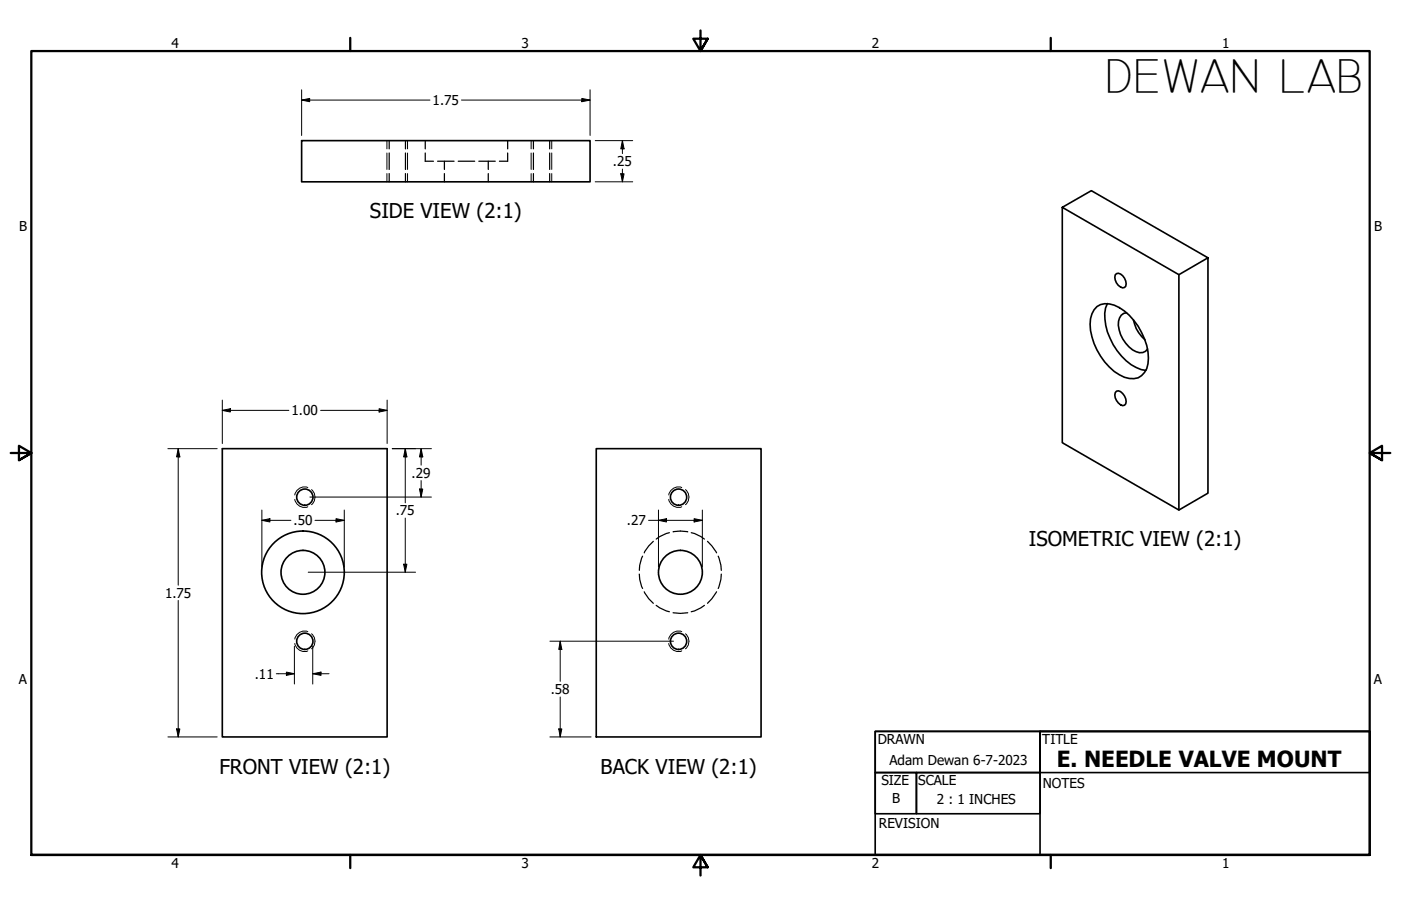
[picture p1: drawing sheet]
<svg xmlns="http://www.w3.org/2000/svg" width="432mm" height="279mm" viewBox="0 0 432 279" stroke-linecap="round" stroke-linejoin="round" font-family="sans-serif">
<!-- layer: Hidden (ANSI) -->
<g fill="none" stroke="#000" stroke-width=".38">
<path d="M120 43.4v2.5M120 47.2v5.1M120 53.5v2.6M125 43.4v2.5M125 47.2v5.1M125 53.5v2.6M131.1 47.2v2.5h2.5M131.1 43.4v2.5M134.9 49.7h5.1M137 49.7v2.6M137 53.5v2.6M141.2 49.7h5.1"/>
<path d="M147.6 49.7h5.1M150.5 49.7v2.6M150.5 53.5v2.6M156.5 47.2v2.5h-2.6M156.5 43.4v2.5M164.4 43.4v2.5M164.4 47.2v5.1M164.4 53.5v2.6M169.4 43.4v2.5M169.4 47.2v5.1M169.4 53.5v2.6M197 177l.2 1.7 .9 2.8"/>
<path d="M198.1 171.5l-.9 2.8-.2 1.6M201.4 166.9l-1.4 1.4-1.4 2.2M206.3 164.3l-3 1.2-1.1 .7M207.5 164a10.1 10.1 0 0 1 4.5 0M213 164.3l3 1.2 1.1 .7M218.1 166.9l1.3 1.4 1.5 2.2M221.4 171.5l.8 2.8 .1 1.6M222.3 177l-.1 1.7-.8 2.8M198.6 182.5l1.4 2.2 1.4 1.4M202.2 186.7l1.1 .8 3 1.2M207.5 189l2.2 .2 2.3-.2M217.1 186.7l-1.1 .8-3 1.2"/>
<path d="M220.9 182.5l-1.5 2.2-1.3 1.4"/>
</g>
<!-- layer: Hidden Narrow (ANSI) -->
<g fill="none" stroke="#000" stroke-width=".31">
<path d="M119.3 43.4v2.5M119.3 47.2v5.1M119.3 53.5v2.6M125.6 43.4v2.5M125.6 47.2v5.1M125.6 53.5v2.6M163.7 43.4v2.5M163.7 47.2v5.1M163.7 53.5v2.6M170.1 43.4v2.5M170.1 47.2v5.1M170.1 53.5v2.6"/>
<path d="M90.9 154a2.97 2.97 0 0 0 4 2.3M94.9 150.4a2.97 2.97 0 0 0-4 2.3M96 151a3 3 0 0 1 0 4.6M206.1 154a2.97 2.97 0 0 0 4 2.3M210.1 150.4a2.97 2.97 0 0 0-4 2.3M211.3 151a3 3 0 0 1 0 4.6M90.9 198.4a2.97 2.97 0 0 0 4 2.3M94.9 194.8a2.97 2.97 0 0 0-4 2.3M96 195.5a3 3 0 0 1 0 4.6M206.1 198.4a2.97 2.97 0 0 0 4 2.3M210.1 194.8a2.97 2.97 0 0 0-4 2.3M211.3 195.5a3 3 0 0 1 0 4.6"/>
</g>
<!-- layer: Visible (ANSI) -->
<g fill="none" stroke="#000" stroke-width=".51">
<path d="M93 43.4h88.9v12.7h-88.9zM327.4 63.9v72.6l35.9 20.8 9-5.2v-72.6l-9 5.2-35.9-20.8 9-5.1 35.9 20.7M338.1 94.6a6 6 0 0 1 6.9 .3 19.3 19.3 0 0 1 8.8 17.2 5.1 5.1 0 0 1-7.3 4.2 19.1 19.1 0 0 1-10.4-14.4 8.2 8.2 0 0 1 2-7.3zM341.3 93.6a11 11 0 0 0 0 8.8 18.2 18.2 0 0 0 10.4 11.6l1.5 .2M344.1 84.4a2.46 2.46 0 0 1 2.9 2.3v1.6l-.4 .3a2.52 2.52 0 0 1-2.9-2.2v-1.6zM347.2 96.5a3.1 3.1 0 0 0-2.5 3.8 9.8 9.8 0 0 0 6.5 8.5l1-.1 .9-.4 .6-.7M349.3 98.6a10.5 10.5 0 0 0 3.6 6.2M363.3 84.7v72.6M68.5 138.4h50.8v88.9h-50.8zM183.8 138.4h50.8v88.9h-50.8zM344.1 120.7a2.14 2.14 0 0 1 2.5 1.4 2.2 2.2 0 0 1 0 2.9 2.52 2.52 0 0 1-2.9-2.3v-1.6z"/>
<circle cx="93.9" cy="153.3" r="2.51"/>
<circle cx="209.1" cy="153.3" r="2.51"/>
<circle cx="93.4" cy="176.5" r="6.8"/>
<circle cx="93.4" cy="176.5" r="12.7"/>
<circle cx="209.7" cy="176.5" r="6.8"/>
<circle cx="93.9" cy="197.8" r="2.51"/>
<circle cx="209.1" cy="197.8" r="2.51"/>
</g>
<!-- layer: Border (ANSI) -->
<path d="M107.9 11.7v4M215.9 9.4v6.3l-2.2-3.8h4.4l-2.2 3.8 2.2-3.8M323.8 11.7v4M3.3 139.7h6.4l-3.9-2.2v4.4l3.9-2.2-3.9 2.2M428.5 139.7h-6.4l3.9-2.2v4.4l-3.9-2.2 3.9 2.2M9.7 263.7v-248h412.4v248h-412.4h412.4M107.9 263.7v4M218.1 267.5l-2.2-3.8 2.2 3.8h-4.4l2.2-3.8v6.3M323.8 263.7v4" fill="none" stroke="#000" stroke-width=".7"/>
<!-- layer: Title (ANSI) -->
<path d="M269.7 238.3h12.7v12.7h-12.7zM269.7 225.6v12.7h50.8v-12.7h101.6v12.7h-101.6v-12.7zM269.7 225.6h152.4v38.1h-152.4zM282.4 238.3h38.1v12.7h-38.1zM320.5 225.6h101.6v38.1h-101.6z" fill="none" stroke="#000" stroke-width=".51"/>
<!-- layer: Dimension (ANSI) -->
<g fill="none" stroke="#000" stroke-width=".31">
<path d="M93 30.9l2.4-.5v1zM93 30.9h39.5M93 27.7v14.1M142.2 30.9h39.7M179.3 30.4l2.6 .5-2.6 .5zM181.9 27.7v14.1M183.5 56.1h11.5M183.5 43.4h11.5M191.3 53.6h1l-.5 2.5zM191.8 43.4l.5 2.5h-1zM191.8 43.4v4M191.8 52.1v4"/>
<path d="M51.8 138.4h15.1M54.9 138.4l.5 2.5h-1zM54.9 138.4v42.1M68.5 126.6l2.5-.6v1.1zM68.5 126.6h20.5M68.5 123.4v13.4M98.8 126.6h20.5M116.8 126l2.5 .6-2.5 .5zM119.3 123.4v13.4M120.9 138.4h12.1M124.9 138.4l.5 2.5h-1zM124.9 138.4v16.7"/>
<path d="M129.8 138.4l.5 2.5h-1zM129.8 138.4v5M80.7 157.3v17.6M95.5 153.3h37.5M103.6 160l2.5 .5-2.5 .5zM106.1 157.3v17.6M124.9 159.8v16.7M129.3 150.8h1l-.5 2.5zM129.8 148.2v5.1M202.9 157.3v17.6M213.9 160l2.6 .5-2.6 .5zM216.5 157.3v17.6"/>
<path d="M80.7 160.5l2.5-.5v1zM80.7 160.5h9M95 176.5h33.1M97.1 160.5h9M124.4 174h1l-.5 2.5zM199.9 160.5h16.6M202.9 160.5l2.5-.5v1zM54.9 185.2v42.1M90.7 199.3v11.6M96.4 199.3v11.6M169.5 197.7h38.1M172.7 197.7l.5 2.6h-1z"/>
<path d="M172.7 197.7v12.4M85.2 207.8h5.5M88.3 207.3l2.4 .5-2.4 .5zM96.4 207.8l2.5-.5v1zM96.4 207.8h5M172.7 214.9v12.4M51.8 227.3h15.1M54.4 224.8h1l-.5 2.5zM169.5 227.3h12.7M172.2 224.8h1l-.5 2.5z"/>
</g>
<g fill="#000">
<path d="M93 30.9l2.4-.5v1z" fill-rule="evenodd"/>
<path d="M179.3 30.4l2.6 .5-2.6 .5z" fill-rule="evenodd"/>
<path d="M191.3 53.6h1l-.5 2.5z" fill-rule="evenodd"/>
<path d="M191.8 43.4l.5 2.5h-1z" fill-rule="evenodd"/>
<path d="M68.5 126.6l2.5-.6v1.1z" fill-rule="evenodd"/>
<path d="M116.8 126l2.5 .6-2.5 .5z" fill-rule="evenodd"/>
<path d="M54.9 138.4l.5 2.5h-1z" fill-rule="evenodd"/>
<path d="M80.7 160.5l2.5-.5v1z" fill-rule="evenodd"/>
<path d="M124.9 138.4l.5 2.5h-1z" fill-rule="evenodd"/>
<path d="M129.3 150.8h1l-.5 2.5z" fill-rule="evenodd"/>
<path d="M129.8 138.4l.5 2.5h-1z" fill-rule="evenodd"/>
<path d="M202.9 160.5l2.5-.5v1z" fill-rule="evenodd"/>
<path d="M103.6 160l2.5 .5-2.5 .5z" fill-rule="evenodd"/>
<path d="M124.4 174h1l-.5 2.5z" fill-rule="evenodd"/>
<path d="M213.9 160l2.6 .5-2.6 .5z" fill-rule="evenodd"/>
<path d="M88.3 207.3l2.4 .5-2.4 .5z" fill-rule="evenodd"/>
<path d="M96.4 207.8l2.5-.5v1z" fill-rule="evenodd"/>
<path d="M172.7 197.7l.5 2.6h-1z" fill-rule="evenodd"/>
<path d="M54.4 224.8h1l-.5 2.5z" fill-rule="evenodd"/>
<path d="M172.2 224.8h1l-.5 2.5z" fill-rule="evenodd"/>
</g>
<text font-size="14.7" x="340.7" y="28.4">DEWAN LAB</text>
<text font-size="6.9" x="325.7" y="236.4">E. NEEDLE VALVE MOUNT</text>
<g font-size="6.3">
<text x="114" y="67.4">SIDE VIEW (2:1)</text>
<text x="317.1" y="168.5">ISOMETRIC VIEW (2:1)</text>
<text x="67.6" y="238.6">FRONT VIEW (2:1)</text>
<text x="185.1" y="238.6">BACK VIEW (2:1)</text>
</g>
<g font-size="4.2">
<text x="52.8" y="14.7">4</text>
<text x="160.8" y="14.7">3</text>
<text x="268.7" y="14.7">2</text>
<text x="376.7" y="14.7">1</text>
<text x="133.3" y="32.4">1.75</text>
<text x="188.9" y="51.2">.25</text>
<text x="5.9" y="71.4">B</text>
<text x="423.5" y="71.4">B</text>
<text x="89.9" y="128.1">1.00</text>
<text x="126.9" y="147.4">.29</text>
<text x="90.5" y="162">.50</text>
<text x="122" y="158.9">.75</text>
<text x="193.2" y="162.1">.27</text>
<text x="50.9" y="184.3">1.75</text>
<text x="78.5" y="209.3">.11</text>
<text x="5.8" y="211.1">A</text>
<text x="169.7" y="214.1">.58</text>
<text x="423.4" y="211.1">A</text>
<text x="270.5" y="229.4">DRAWN</text>
<text x="321.2" y="229.4">TITLE</text>
<text x="274.1" y="236">Adam Dewan 6-7-2023</text>
<text x="271.7" y="242.1">SIZE</text>
<text x="283" y="241.9">SCALE</text>
<text x="321.4" y="243.1">NOTES</text>
<text x="275" y="247.5">B</text>
<text x="288.7" y="248">2 : 1 INCHES</text>
<text x="270.9" y="255.3">REVISION</text>
<text x="52.8" y="267.7">4</text>
<text x="160.8" y="267.7">3</text>
<text x="268.7" y="267.7">2</text>
<text x="376.7" y="267.7">1</text>
</g>
</svg>
